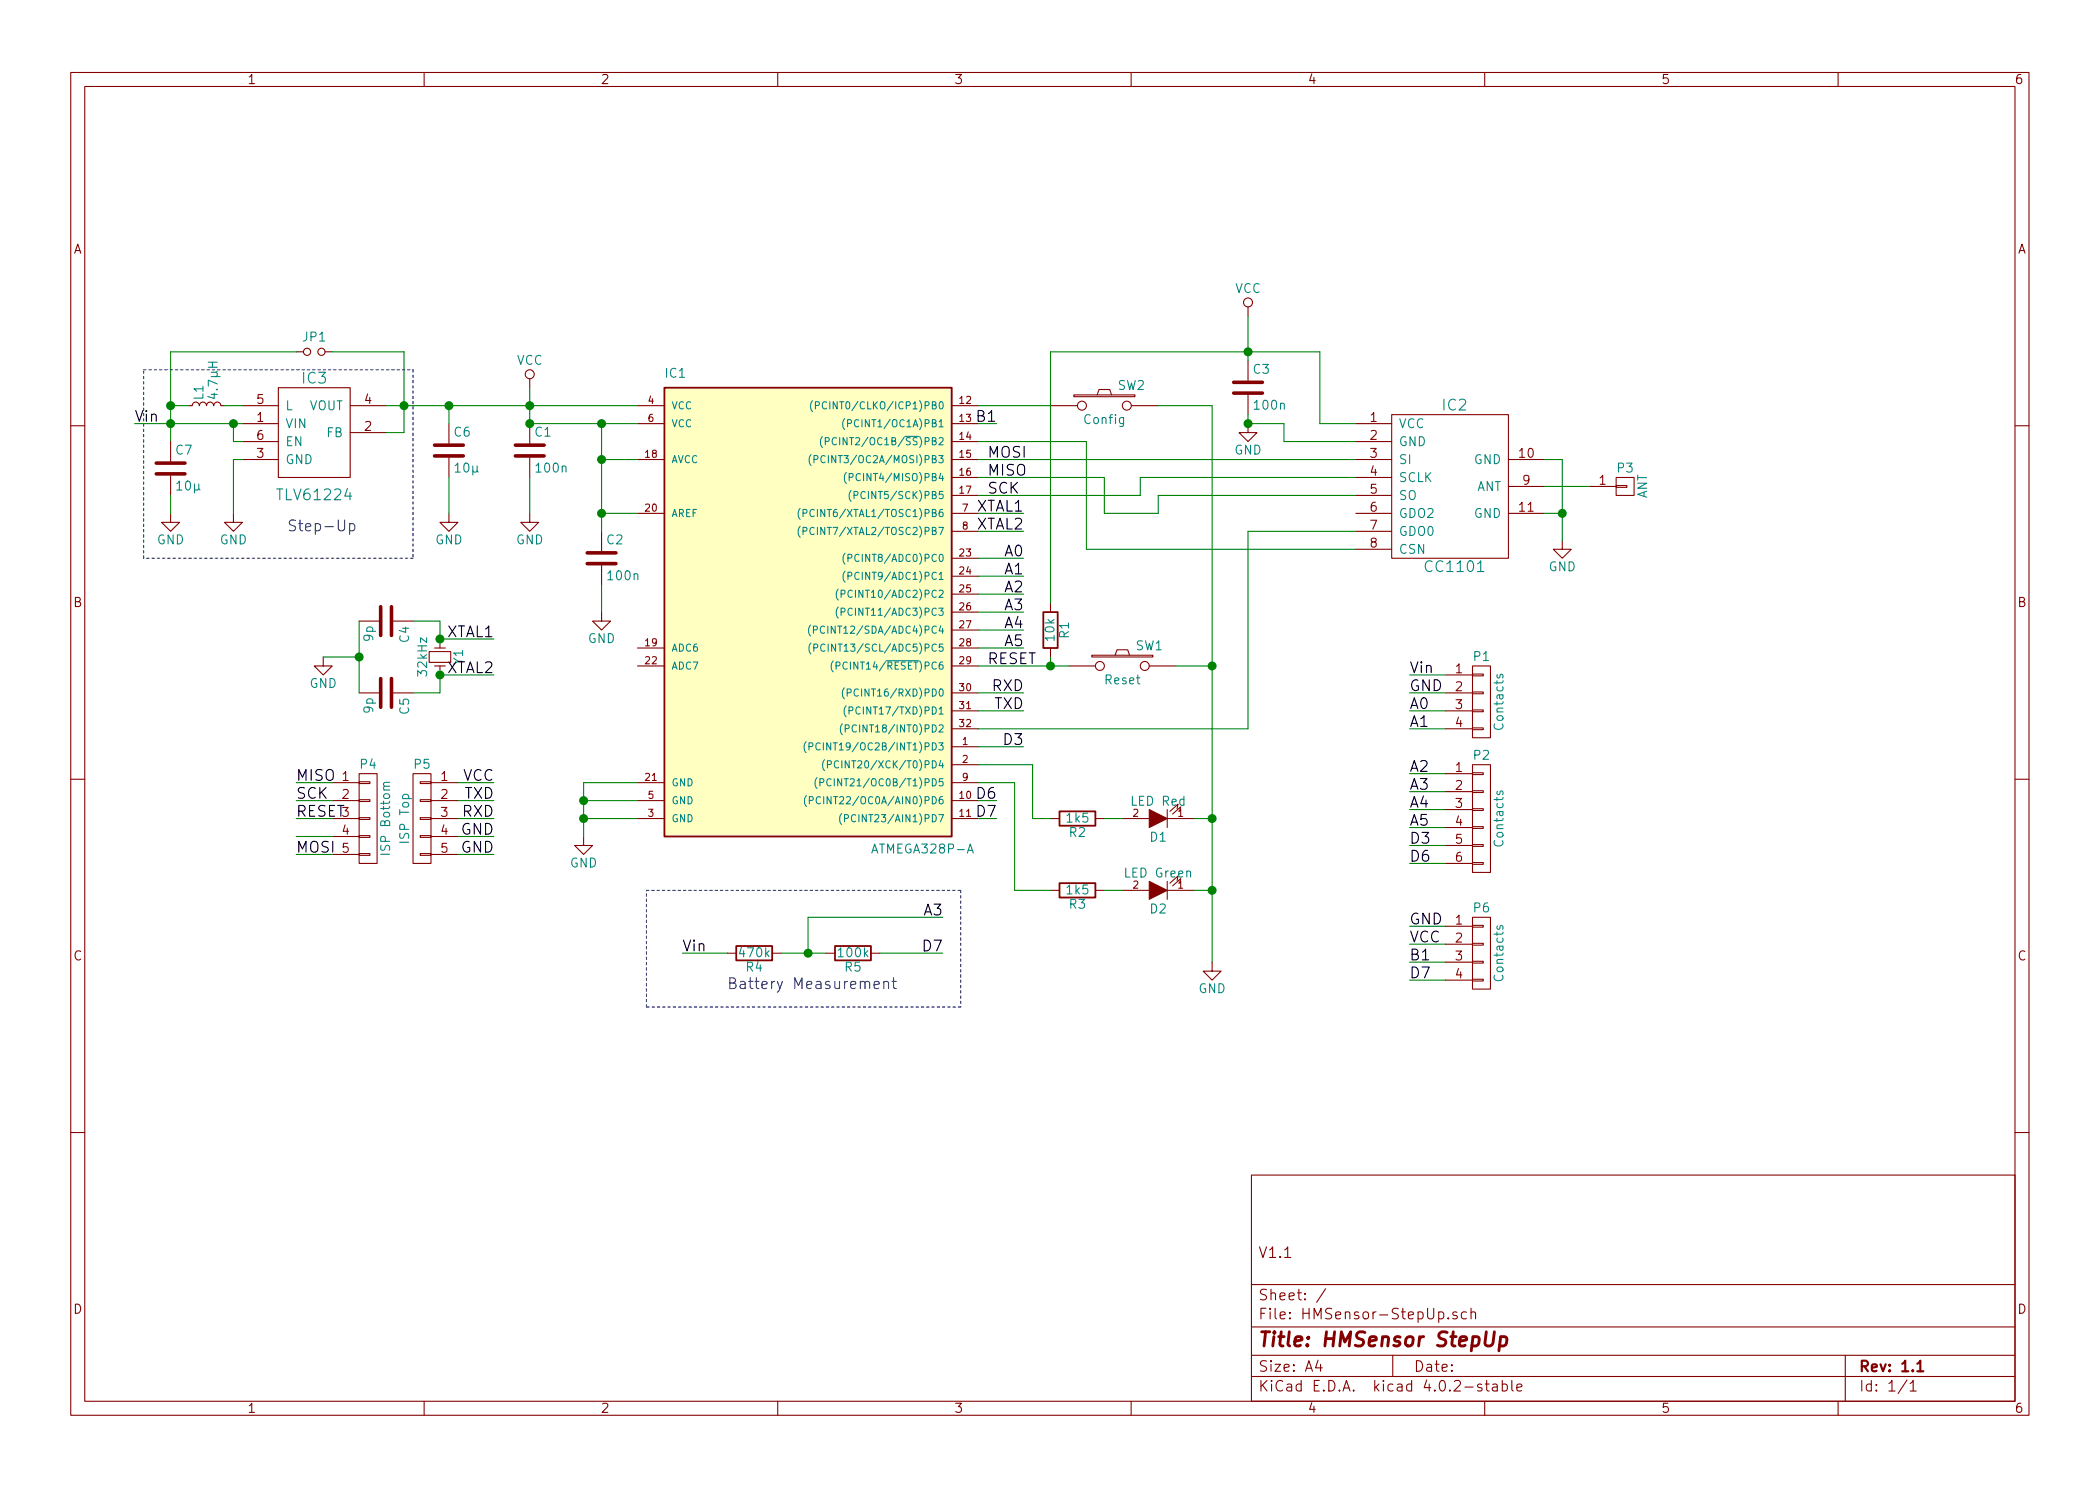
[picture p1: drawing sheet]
EESchema Schematic File Version 2
LIBS:power
LIBS:device
LIBS:transistors
LIBS:conn
LIBS:linear
LIBS:regul
LIBS:74xx
LIBS:cmos4000
LIBS:adc-dac
LIBS:memory
LIBS:xilinx
LIBS:microcontrollers
LIBS:dsp
LIBS:microchip
LIBS:analog_switches
LIBS:motorola
LIBS:texas
LIBS:intel
LIBS:audio
LIBS:interface
LIBS:digital-audio
LIBS:philips
LIBS:display
LIBS:cypress
LIBS:siliconi
LIBS:opto
LIBS:atmel
LIBS:contrib
LIBS:valves
LIBS:battery-cr2032
LIBS:cc1101
LIBS:tlv61224
LIBS:HMSensor-StepUp-cache
EELAYER 25 0
EELAYER END
$Descr A4 11693 8268
encoding utf-8
Sheet 1 1
Title "HMSensor StepUp"
Date ""
Rev "1.1"
Comp ""
Comment1 "V1.1"
Comment2 ""
Comment3 ""
Comment4 ""
$EndDescr
$Comp
L ATMEGA328P-A IC1
U 1 1
P 4450 3350
F 0 "IC1" H 3700 4600 50  0000 L BNN
F 1 "ATMEGA328P-A" H 4850 1950 50  0000 L BNN
F 2 "Housings_QFP:TQFP-32_7x7mm_Pitch0.8mm" H 4450 3350 50  0001 C CIN
F 3 "" H 4450 3350 50  0000 C CNN
	1    4450 3350
	1    0    0    -1  
$EndComp
$Comp
L CC1101 IC2
U 1 1
P 8100 2700
F 0 "IC2" H 8100 3150 60  0000 C CNN
F 1 "CC1101" H 8100 2250 60  0000 C CNN
F 2 "Modules:CC1101_Module" H 8100 2700 60  0001 C CNN
F 3 "" H 8100 2700 60  0000 C CNN
	1    8100 2700
	1    0    0    -1  
$EndComp
$Comp
L SW_PUSH SW1
U 1 1
P 6250 3700
F 0 "SW1" H 6400 3810 50  0000 C CNN
F 1 "Reset" H 6250 3620 50  0000 C CNN
F 2 "Buttons_Switches_SMD:SW_SPST_FSMSM" H 6250 3700 50  0001 C CNN
F 3 "" H 6250 3700 50  0000 C CNN
	1    6250 3700
	1    0    0    -1  
$EndComp
$Comp
L SW_PUSH SW2
U 1 1
P 6150 2250
F 0 "SW2" H 6300 2360 50  0000 C CNN
F 1 "Config" H 6150 2170 50  0000 C CNN
F 2 "Buttons_Switches_SMD:SW_SPST_FSMSM" H 6150 2250 50  0001 C CNN
F 3 "" H 6150 2250 50  0000 C CNN
	1    6150 2250
	1    0    0    -1  
$EndComp
$Comp
L GND #PWR01
U 1 1
P 3250 4650
F 0 "#PWR01" H 3250 4400 50  0001 C CNN
F 1 "GND" H 3250 4500 50  0000 C CNN
F 2 "" H 3250 4650 50  0000 C CNN
F 3 "" H 3250 4650 50  0000 C CNN
	1    3250 4650
	1    0    0    -1  
$EndComp
$Comp
L GND #PWR02
U 1 1
P 6750 5350
F 0 "#PWR02" H 6750 5100 50  0001 C CNN
F 1 "GND" H 6750 5200 50  0000 C CNN
F 2 "" H 6750 5350 50  0000 C CNN
F 3 "" H 6750 5350 50  0000 C CNN
	1    6750 5350
	1    0    0    -1  
$EndComp
$Comp
L GND #PWR03
U 1 1
P 8700 3000
F 0 "#PWR03" H 8700 2750 50  0001 C CNN
F 1 "GND" H 8700 2850 50  0000 C CNN
F 2 "" H 8700 3000 50  0000 C CNN
F 3 "" H 8700 3000 50  0000 C CNN
	1    8700 3000
	1    0    0    -1  
$EndComp
$Comp
L GND #PWR04
U 1 1
P 2950 2850
F 0 "#PWR04" H 2950 2600 50  0001 C CNN
F 1 "GND" H 2950 2700 50  0000 C CNN
F 2 "" H 2950 2850 50  0000 C CNN
F 3 "" H 2950 2850 50  0000 C CNN
	1    2950 2850
	1    0    0    -1  
$EndComp
$Comp
L C C1
U 1 1
P 2950 2500
F 0 "C1" H 2975 2600 50  0000 L CNN
F 1 "100n" H 2975 2400 50  0000 L CNN
F 2 "Capacitors_SMD:C_0805_HandSoldering" H 2988 2350 50  0001 C CNN
F 3 "" H 2950 2500 50  0000 C CNN
	1    2950 2500
	1    0    0    -1  
$EndComp
$Comp
L C C2
U 1 1
P 3350 3100
F 0 "C2" H 3375 3200 50  0000 L CNN
F 1 "100n" H 3375 3000 50  0000 L CNN
F 2 "Capacitors_SMD:C_0805_HandSoldering" H 3388 2950 50  0001 C CNN
F 3 "" H 3350 3100 50  0000 C CNN
	1    3350 3100
	1    0    0    -1  
$EndComp
$Comp
L C C3
U 1 1
P 6950 2150
F 0 "C3" H 6975 2250 50  0000 L CNN
F 1 "100n" H 6975 2050 50  0000 L CNN
F 2 "Capacitors_SMD:C_0805_HandSoldering" H 6988 2000 50  0001 C CNN
F 3 "" H 6950 2150 50  0000 C CNN
	1    6950 2150
	1    0    0    -1  
$EndComp
$Comp
L LED D1
U 1 1
P 6450 4550
F 0 "D1" H 6450 4650 50  0000 C CNN
F 1 "LED Red" H 6450 4450 50  0000 C CNN
F 2 "LEDs:LED_1206" H 6450 4550 50  0001 C CNN
F 3 "" H 6450 4550 50  0000 C CNN
	1    6450 4550
	-1   0    0    1   
$EndComp
$Comp
L LED D2
U 1 1
P 6450 4950
F 0 "D2" H 6450 5050 50  0000 C CNN
F 1 "LED Green" H 6450 4850 50  0000 C CNN
F 2 "LEDs:LED_1206" H 6450 4950 50  0001 C CNN
F 3 "" H 6450 4950 50  0000 C CNN
	1    6450 4950
	-1   0    0    1   
$EndComp
$Comp
L R R1
U 1 1
P 5850 3500
F 0 "R1" V 5930 3500 50  0000 C CNN
F 1 "10k" V 5850 3500 50  0000 C CNN
F 2 "Resistors_SMD:R_0805_HandSoldering" V 5780 3500 50  0001 C CNN
F 3 "" H 5850 3500 50  0000 C CNN
	1    5850 3500
	1    0    0    -1  
$EndComp
$Comp
L R R2
U 1 1
P 6000 4550
F 0 "R2" V 6080 4550 50  0000 C CNN
F 1 "1k5" V 6000 4550 50  0000 C CNN
F 2 "Resistors_SMD:R_0805_HandSoldering" V 5930 4550 50  0001 C CNN
F 3 "" H 6000 4550 50  0000 C CNN
	1    6000 4550
	0    1    1    0   
$EndComp
$Comp
L R R3
U 1 1
P 6000 4950
F 0 "R3" V 6080 4950 50  0000 C CNN
F 1 "1k5" V 6000 4950 50  0000 C CNN
F 2 "Resistors_SMD:R_0805_HandSoldering" V 5930 4950 50  0001 C CNN
F 3 "" H 6000 4950 50  0000 C CNN
	1    6000 4950
	0    1    1    0   
$EndComp
$Comp
L GND #PWR05
U 1 1
P 6950 2350
F 0 "#PWR05" H 6950 2100 50  0001 C CNN
F 1 "GND" H 6950 2200 50  0000 C CNN
F 2 "" H 6950 2350 50  0000 C CNN
F 3 "" H 6950 2350 50  0000 C CNN
	1    6950 2350
	1    0    0    -1  
$EndComp
$Comp
L VCC #PWR06
U 1 1
P 6950 1750
F 0 "#PWR06" H 6950 1600 50  0001 C CNN
F 1 "VCC" H 6950 1900 50  0000 C CNN
F 2 "" H 6950 1750 50  0000 C CNN
F 3 "" H 6950 1750 50  0000 C CNN
	1    6950 1750
	1    0    0    -1  
$EndComp
$Comp
L VCC #PWR07
U 1 1
P 2950 2150
F 0 "#PWR07" H 2950 2000 50  0001 C CNN
F 1 "VCC" H 2950 2300 50  0000 C CNN
F 2 "" H 2950 2150 50  0000 C CNN
F 3 "" H 2950 2150 50  0000 C CNN
	1    2950 2150
	1    0    0    -1  
$EndComp
$Comp
L GND #PWR08
U 1 1
P 3350 3400
F 0 "#PWR08" H 3350 3150 50  0001 C CNN
F 1 "GND" H 3350 3250 50  0000 C CNN
F 2 "" H 3350 3400 50  0000 C CNN
F 3 "" H 3350 3400 50  0000 C CNN
	1    3350 3400
	1    0    0    -1  
$EndComp
$Comp
L CONN_01X04 P1
U 1 1
P 8250 3900
F 0 "P1" H 8250 4150 50  0000 C CNN
F 1 "Contacts" V 8350 3900 50  0000 C CNN
F 2 "Pin_Headers:Pin_Header_Straight_1x04_Pitch2.54mm" H 8250 3900 50  0001 C CNN
F 3 "" H 8250 3900 50  0000 C CNN
	1    8250 3900
	1    0    0    -1  
$EndComp
$Comp
L CONN_01X01 P3
U 1 1
P 9050 2700
F 0 "P3" H 9050 2800 50  0000 C CNN
F 1 "ANT" V 9150 2700 50  0000 C CNN
F 2 "Pin_Headers:Pin_Header_Straight_1x01_Pitch2.00mm" H 9050 2700 50  0001 C CNN
F 3 "" H 9050 2700 50  0000 C CNN
	1    9050 2700
	1    0    0    -1  
$EndComp
$Comp
L Crystal_Small Y1
U 1 1
P 2450 3650
F 0 "Y1" H 2450 3750 50  0000 C CNN
F 1 "32kHz" H 2450 3550 50  0000 C CNN
F 2 "Crystals:Crystal_SMD_MicroCrystal_CC7V-T1A-2pin_3.2x1.5mm_HandSoldering" H 2450 3650 50  0001 C CNN
F 3 "" H 2450 3650 50  0000 C CNN
	1    2450 3650
	0    1    1    0   
$EndComp
$Comp
L C C4
U 1 1
P 2150 3450
F 0 "C4" H 2175 3550 50  0000 L CNN
F 1 "9p" H 2175 3350 50  0000 L CNN
F 2 "Capacitors_SMD:C_0805_HandSoldering" H 2188 3300 50  0001 C CNN
F 3 "" H 2150 3450 50  0000 C CNN
	1    2150 3450
	0    1    1    0   
$EndComp
$Comp
L C C5
U 1 1
P 2150 3850
F 0 "C5" H 2175 3950 50  0000 L CNN
F 1 "9p" H 2175 3750 50  0000 L CNN
F 2 "Capacitors_SMD:C_0805_HandSoldering" H 2188 3700 50  0001 C CNN
F 3 "" H 2150 3850 50  0000 C CNN
	1    2150 3850
	0    1    1    0   
$EndComp
$Comp
L GND #PWR09
U 1 1
P 1800 3650
F 0 "#PWR09" H 1800 3400 50  0001 C CNN
F 1 "GND" H 1800 3500 50  0000 C CNN
F 2 "" H 1800 3650 50  0000 C CNN
F 3 "" H 1800 3650 50  0000 C CNN
	1    1800 3650
	1    0    0    -1  
$EndComp
Text Label 5500 2550 0    60   ~ 0
MOSI
Text Label 5500 2650 0    60   ~ 0
MISO
Text Label 5500 2750 0    60   ~ 0
SCK
$Comp
L CONN_01X05 P4
U 1 1
P 2050 4550
F 0 "P4" H 2050 4850 50  0000 C CNN
F 1 "ISP Bottom" V 2150 4550 50  0000 C CNN
F 2 "Modules:Pin_Header_Straight_1x05_Pitch2.54mm_SMD_BySide" H 2050 4550 50  0001 C CNN
F 3 "" H 2050 4550 50  0000 C CNN
	1    2050 4550
	1    0    0    -1  
$EndComp
$Comp
L CONN_01X05 P5
U 1 1
P 2350 4550
F 0 "P5" H 2350 4850 50  0000 C CNN
F 1 "ISP Top" V 2450 4550 50  0000 C CNN
F 2 "Modules:Pin_Header_Straight_1x05_Pitch2.54mm_SMD_BySide" H 2350 4550 50  0001 C CNN
F 3 "" H 2350 4550 50  0000 C CNN
	1    2350 4550
	-1   0    0    -1  
$EndComp
Wire Wire Line
	8050 4050 7850 4050
Wire Wire Line
	5450 2250 5850 2250
Wire Wire Line
	6450 2250 6750 2250
Wire Wire Line
	6750 2250 6750 5350
Wire Wire Line
	8600 2550 8700 2550
Wire Wire Line
	8700 2550 8700 3000
Wire Wire Line
	8600 2850 8700 2850
Connection ~ 8700 2850
Wire Wire Line
	8850 2700 8600 2700
Wire Wire Line
	6550 3700 6750 3700
Connection ~ 6750 3700
Wire Wire Line
	5450 3700 5950 3700
Wire Wire Line
	5850 3650 5850 3700
Connection ~ 5850 3700
Wire Wire Line
	5850 1950 5850 3350
Wire Wire Line
	6650 4550 6750 4550
Connection ~ 6750 4550
Wire Wire Line
	6650 4950 6750 4950
Connection ~ 6750 4950
Wire Wire Line
	6250 4950 6150 4950
Wire Wire Line
	6250 4550 6150 4550
Wire Wire Line
	5850 4550 5750 4550
Wire Wire Line
	5750 4550 5750 4250
Wire Wire Line
	5750 4250 5450 4250
Wire Wire Line
	5450 4350 5650 4350
Wire Wire Line
	5650 4350 5650 4950
Wire Wire Line
	5650 4950 5850 4950
Wire Wire Line
	7550 2350 7350 2350
Wire Wire Line
	7350 2350 7350 1950
Wire Wire Line
	7350 1950 5850 1950
Connection ~ 6950 1950
Wire Wire Line
	5450 2550 7550 2550
Wire Wire Line
	6950 1750 6950 2000
Wire Wire Line
	6950 2350 6950 2300
Wire Wire Line
	7550 2450 7150 2450
Wire Wire Line
	7150 2450 7150 2350
Wire Wire Line
	7150 2350 6950 2350
Connection ~ 6950 2350
Wire Wire Line
	7550 2650 6350 2650
Wire Wire Line
	6350 2650 6350 2750
Wire Wire Line
	6350 2750 5450 2750
Wire Wire Line
	7550 2750 6450 2750
Wire Wire Line
	6450 2750 6450 2850
Wire Wire Line
	6450 2850 6150 2850
Wire Wire Line
	6150 2850 6150 2650
Wire Wire Line
	6150 2650 5450 2650
Wire Wire Line
	7550 3050 6050 3050
Wire Wire Line
	6050 3050 6050 2450
Wire Wire Line
	6050 2450 5450 2450
Wire Wire Line
	7550 2950 6950 2950
Wire Wire Line
	6950 2950 6950 4050
Wire Wire Line
	6950 4050 5450 4050
Wire Wire Line
	2950 2150 2950 2350
Wire Wire Line
	2150 2250 3550 2250
Connection ~ 2950 2250
Wire Wire Line
	2950 2350 3550 2350
Connection ~ 2950 2350
Wire Wire Line
	2950 2650 2950 2850
Wire Wire Line
	3350 2350 3350 2950
Connection ~ 3350 2350
Wire Wire Line
	3350 2550 3550 2550
Connection ~ 3350 2550
Wire Wire Line
	3550 2850 3350 2850
Connection ~ 3350 2850
Wire Wire Line
	3350 3250 3350 3400
Wire Wire Line
	3250 4350 3550 4350
Wire Wire Line
	3250 4350 3250 4650
Wire Wire Line
	3550 4450 3250 4450
Connection ~ 3250 4450
Wire Wire Line
	3550 4550 3250 4550
Connection ~ 3250 4550
Wire Wire Line
	5450 3200 5700 3200
Wire Wire Line
	2450 3550 2750 3550
Wire Wire Line
	2450 3750 2750 3750
Wire Wire Line
	2300 3450 2450 3450
Wire Wire Line
	2450 3450 2450 3550
Wire Wire Line
	2300 3850 2450 3850
Wire Wire Line
	2450 3850 2450 3750
Wire Wire Line
	2000 3450 2000 3850
Wire Wire Line
	1800 3650 2000 3650
Connection ~ 2000 3650
Connection ~ 2450 3550
Connection ~ 2450 3750
Wire Wire Line
	1850 4350 1650 4350
Wire Wire Line
	1850 4450 1650 4450
Wire Wire Line
	1850 4550 1650 4550
Wire Wire Line
	1850 4650 1650 4650
Wire Wire Line
	1850 4750 1650 4750
Wire Wire Line
	2550 4350 2750 4350
Wire Wire Line
	2550 4450 2750 4450
Wire Wire Line
	2550 4550 2750 4550
Wire Wire Line
	2550 4650 2750 4650
Wire Wire Line
	2550 4750 2750 4750
Text Label 5500 3700 0    60   ~ 0
RESET
Text Label 1650 4750 0    60   ~ 0
MOSI
Text Label 1650 4550 0    60   ~ 0
RESET
Text Label 1650 4450 0    60   ~ 0
SCK
Text Label 1650 4350 0    60   ~ 0
MISO
Text Label 2750 4350 2    60   ~ 0
VCC
Text Label 2750 4650 2    60   ~ 0
GND
Text Label 2750 4750 2    60   ~ 0
GND
Text Label 2750 4450 2    60   ~ 0
TXD
Wire Wire Line
	5450 3850 5700 3850
Wire Wire Line
	5450 3950 5700 3950
Text Label 5700 3850 2    60   ~ 0
RXD
Text Label 5700 3950 2    60   ~ 0
TXD
Text Label 2750 4550 2    60   ~ 0
RXD
Wire Wire Line
	5450 3300 5700 3300
Wire Wire Line
	5450 3100 5700 3100
Wire Wire Line
	8050 3750 7850 3750
Wire Wire Line
	8050 3850 7850 3850
Wire Wire Line
	8050 3950 7850 3950
Text Label 5700 3100 2    60   ~ 0
A0
Text Label 5700 3200 2    60   ~ 0
A1
Text Label 5700 3300 2    60   ~ 0
A2
Text Label 7850 3950 0    60   ~ 0
A0
Text Label 7850 4050 0    60   ~ 0
A1
Text Label 7850 4300 0    60   ~ 0
A2
Text Label 7850 3850 0    60   ~ 0
GND
Wire Wire Line
	5450 3400 5700 3400
Wire Wire Line
	5450 3500 5700 3500
Wire Wire Line
	5450 3600 5700 3600
Text Label 5700 3400 2    60   ~ 0
A3
Text Label 5700 3500 2    60   ~ 0
A4
Text Label 5700 3600 2    60   ~ 0
A5
Wire Wire Line
	8050 4300 7850 4300
Wire Wire Line
	8050 4400 7850 4400
Wire Wire Line
	7850 4500 8050 4500
Wire Wire Line
	8050 4600 7850 4600
Text Label 7850 4400 0    60   ~ 0
A3
Text Label 7850 4500 0    60   ~ 0
A4
Text Label 7850 4600 0    60   ~ 0
A5
Wire Wire Line
	5450 4150 5700 4150
Text Label 7850 4700 0    60   ~ 0
D3
Text Label 5700 4150 2    60   ~ 0
D3
$Comp
L CONN_01X06 P2
U 1 1
P 8250 4550
F 0 "P2" H 8250 4900 50  0000 C CNN
F 1 "Contacts" V 8350 4550 50  0000 C CNN
F 2 "Pin_Headers:Pin_Header_Straight_1x06_Pitch2.54mm" H 8250 4550 50  0001 C CNN
F 3 "" H 8250 4550 50  0000 C CNN
	1    8250 4550
	1    0    0    -1  
$EndComp
Wire Wire Line
	8050 4700 7850 4700
Wire Wire Line
	8050 4800 7850 4800
Text Label 7850 3750 0    60   ~ 0
Vin
Wire Wire Line
	5450 2850 5700 2850
Wire Wire Line
	5450 2950 5700 2950
Text Label 5700 2850 2    60   ~ 0
XTAL1
Text Label 5700 2950 2    60   ~ 0
XTAL2
Text Label 2750 3550 2    60   ~ 0
XTAL1
Text Label 2750 3750 2    60   ~ 0
XTAL2
Wire Wire Line
	5450 4450 5550 4450
Text Label 5550 4450 2    60   ~ 0
D6
Text Label 7850 4800 0    60   ~ 0
D6
$Comp
L C C6
U 1 1
P 2500 2500
F 0 "C6" H 2525 2600 50  0000 L CNN
F 1 "10µ" H 2525 2400 50  0000 L CNN
F 2 "Capacitors_SMD:C_0805_HandSoldering" H 2538 2350 50  0001 C CNN
F 3 "" H 2500 2500 50  0000 C CNN
	1    2500 2500
	1    0    0    -1  
$EndComp
Wire Wire Line
	2500 2350 2500 2250
Connection ~ 2500 2250
$Comp
L GND #PWR010
U 1 1
P 2500 2850
F 0 "#PWR010" H 2500 2600 50  0001 C CNN
F 1 "GND" H 2500 2700 50  0000 C CNN
F 2 "" H 2500 2850 50  0000 C CNN
F 3 "" H 2500 2850 50  0000 C CNN
	1    2500 2850
	1    0    0    -1  
$EndComp
Wire Wire Line
	2500 2850 2500 2650
$Comp
L TLV61224 IC3
U 1 1
P 1750 2350
F 0 "IC3" H 1750 2600 60  0000 C CNN
F 1 "TLV61224" H 1750 1950 60  0000 C CNN
F 2 "TO_SOT_Packages_SMD:SOT-363_SC-70-6_Handsoldering" H 1750 2350 60  0001 C CNN
F 3 "" H 1750 2350 60  0000 C CNN
	1    1750 2350
	1    0    0    -1  
$EndComp
Wire Wire Line
	2250 2400 2150 2400
Wire Wire Line
	2250 1950 2250 2400
Connection ~ 2250 2250
Wire Wire Line
	750  2350 1350 2350
Wire Wire Line
	1350 2450 1300 2450
Wire Wire Line
	1300 2450 1300 2350
Connection ~ 1300 2350
$Comp
L L_Small L1
U 1 1
P 1150 2250
F 0 "L1" H 1180 2290 50  0000 L CNN
F 1 "4.7µH" H 1180 2210 50  0000 L CNN
F 2 "SMD_Packages:SMD-1210_Pol" H 1150 2250 50  0001 C CNN
F 3 "" H 1150 2250 50  0000 C CNN
	1    1150 2250
	0    -1   -1   0   
$EndComp
Wire Wire Line
	1350 2250 1250 2250
Wire Wire Line
	1050 2250 950  2250
Wire Wire Line
	950  1950 950  2450
Connection ~ 950  2350
$Comp
L GND #PWR011
U 1 1
P 1300 2850
F 0 "#PWR011" H 1300 2600 50  0001 C CNN
F 1 "GND" H 1300 2700 50  0000 C CNN
F 2 "" H 1300 2850 50  0000 C CNN
F 3 "" H 1300 2850 50  0000 C CNN
	1    1300 2850
	1    0    0    -1  
$EndComp
Wire Wire Line
	1300 2550 1350 2550
Text Label 750  2350 0    60   ~ 0
Vin
$Comp
L C C7
U 1 1
P 950 2600
F 0 "C7" H 975 2700 50  0000 L CNN
F 1 "10µ" H 975 2500 50  0000 L CNN
F 2 "Capacitors_SMD:C_0805_HandSoldering" H 988 2450 50  0001 C CNN
F 3 "" H 950 2600 50  0000 C CNN
	1    950  2600
	1    0    0    -1  
$EndComp
$Comp
L GND #PWR012
U 1 1
P 950 2850
F 0 "#PWR012" H 950 2600 50  0001 C CNN
F 1 "GND" H 950 2700 50  0000 C CNN
F 2 "" H 950 2850 50  0000 C CNN
F 3 "" H 950 2850 50  0000 C CNN
	1    950  2850
	1    0    0    -1  
$EndComp
Wire Wire Line
	1300 2550 1300 2850
Wire Wire Line
	950  2850 950  2750
$Comp
L Jumper_NO_Small JP1
U 1 1
P 1750 1950
F 0 "JP1" H 1750 2030 50  0000 C CNN
F 1 "Jumper_NO_Small" H 1760 1890 50  0001 C CNN
F 2 "Connect:GS2" H 1750 1950 50  0001 C CNN
F 3 "" H 1750 1950 50  0000 C CNN
	1    1750 1950
	1    0    0    -1  
$EndComp
Wire Wire Line
	1850 1950 2250 1950
Wire Wire Line
	1650 1950 950  1950
Connection ~ 950  2250
Wire Wire Line
	7850 5150 8050 5150
Wire Wire Line
	8050 5250 7850 5250
Wire Wire Line
	7850 5350 8050 5350
Wire Wire Line
	7850 5450 8050 5450
Text Label 7850 5150 0    60   ~ 0
GND
Text Label 7850 5250 0    60   ~ 0
VCC
Wire Wire Line
	5550 4550 5450 4550
Wire Wire Line
	5550 2350 5450 2350
Text Label 5550 2350 2    60   ~ 0
B1
Text Label 5550 4550 2    60   ~ 0
D7
$Comp
L R R4
U 1 1
P 4200 5300
F 0 "R4" V 4280 5300 50  0000 C CNN
F 1 "470k" V 4200 5300 50  0000 C CNN
F 2 "Resistors_SMD:R_0805_HandSoldering" V 4130 5300 50  0001 C CNN
F 3 "" H 4200 5300 50  0000 C CNN
	1    4200 5300
	0    1    1    0   
$EndComp
$Comp
L R R5
U 1 1
P 4750 5300
F 0 "R5" V 4830 5300 50  0000 C CNN
F 1 "100k" V 4750 5300 50  0000 C CNN
F 2 "Resistors_SMD:R_0805_HandSoldering" V 4680 5300 50  0001 C CNN
F 3 "" H 4750 5300 50  0000 C CNN
	1    4750 5300
	0    1    1    0   
$EndComp
Wire Wire Line
	4050 5300 3800 5300
Wire Wire Line
	4350 5300 4600 5300
Wire Wire Line
	5250 5300 4900 5300
Wire Wire Line
	5250 5100 4500 5100
Wire Wire Line
	4500 5100 4500 5300
Connection ~ 4500 5300
Text Label 3800 5300 0    60   ~ 0
Vin
Text Label 5250 5100 2    60   ~ 0
A3
Text Label 5250 5300 2    60   ~ 0
D7
$Comp
L CONN_01X04 P6
U 1 1
P 8250 5300
F 0 "P6" H 8250 5550 50  0000 C CNN
F 1 "Contacts" V 8350 5300 50  0000 C CNN
F 2 "Pin_Headers:Pin_Header_Straight_1x04_Pitch2.54mm" H 8250 5300 50  0001 C CNN
F 3 "" H 8250 5300 50  0000 C CNN
	1    8250 5300
	1    0    0    -1  
$EndComp
Text Label 7850 5350 0    60   ~ 0
B1
Text Label 7850 5450 0    60   ~ 0
D7
Text Notes 4050 5500 0    60   ~ 0
Battery Measurement
Text Notes 1600 2950 0    60   ~ 0
Step-Up
Wire Notes Line
	3600 4950 5350 4950
Wire Notes Line
	5350 4950 5350 5600
Wire Notes Line
	5350 5600 3600 5600
Wire Notes Line
	3600 5600 3600 4950
Wire Notes Line
	800  2050 2300 2050
Wire Notes Line
	2300 2050 2300 3100
Wire Notes Line
	2300 3100 800  3100
Wire Notes Line
	800  3100 800  2050
$EndSCHEMATC
